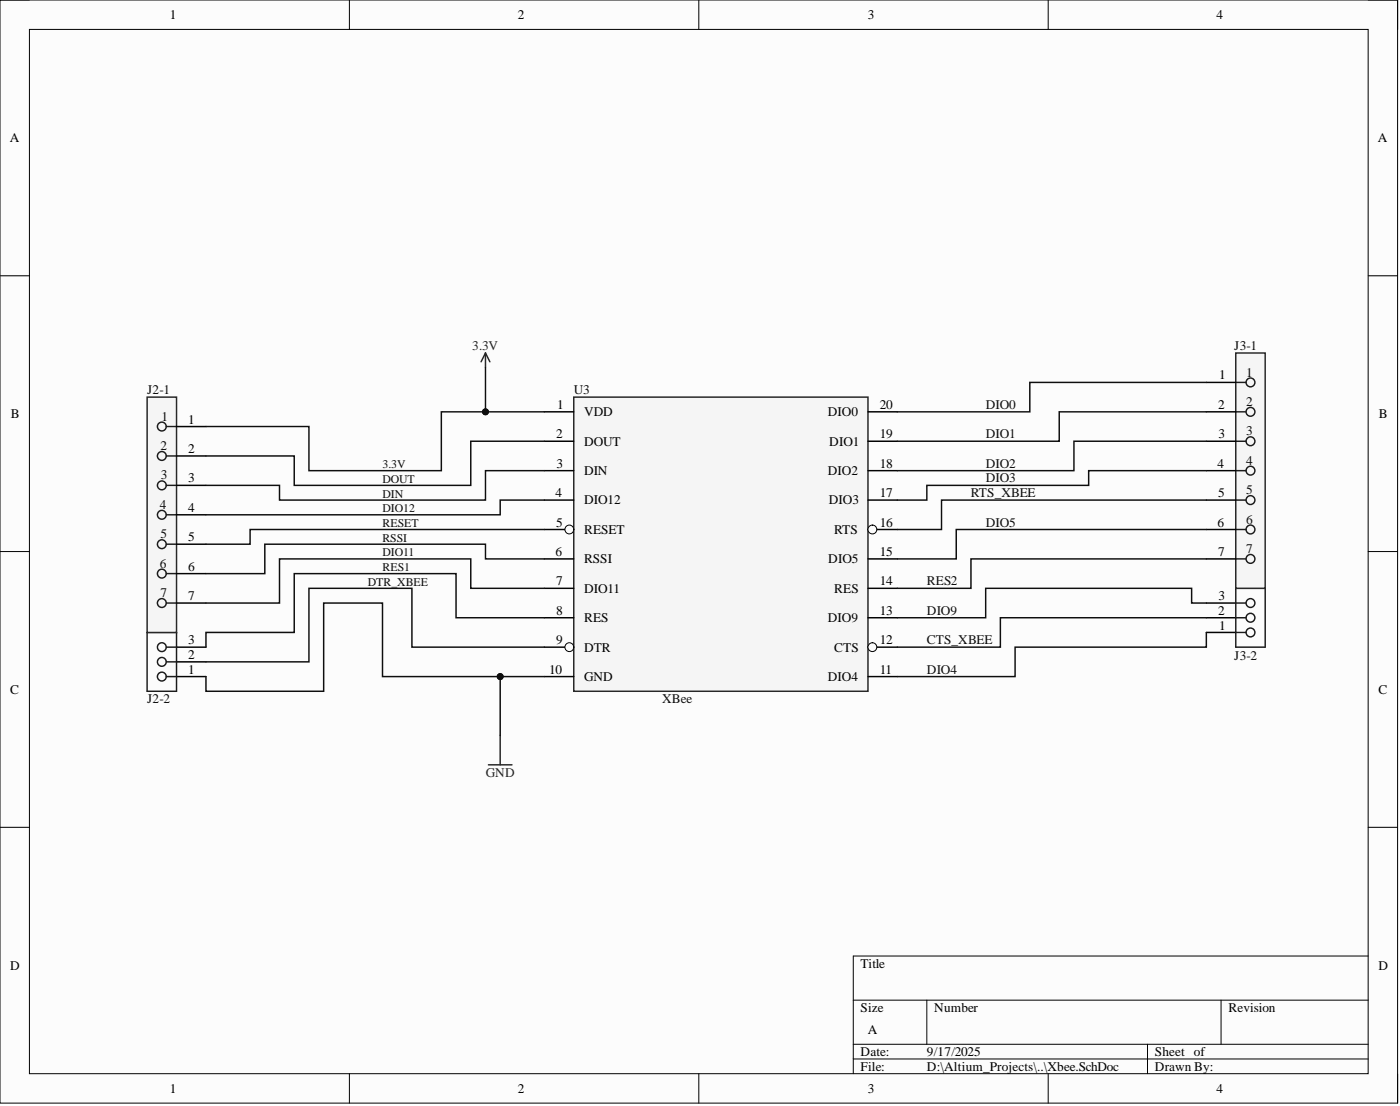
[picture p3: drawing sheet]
<svg xmlns="http://www.w3.org/2000/svg" width="241mm" height="190mm" viewBox="0 0 241 190" stroke-linecap="round" stroke-linejoin="round" font-family="sans-serif">
<path d="M0 0h240.9v190h-240.9z" fill-rule="evenodd" fill="#fcfcfc"/>
<path d="M0 0h240.9v190h-240.9z" fill="none" stroke="#000" stroke-width=".17"/>
<path d="M5.1 5.1h230.7v179.8h-230.7z" fill-rule="evenodd" fill="#fcfcfc"/>
<g fill="none" stroke="#000" stroke-width=".17">
<path d="M0 0h5.1M5.1 5.1h230.7v179.8h-230.7zM60.2 0v5.1M120.4 0v5.1M180.7 0v5.1M235.8 0h5.1v5.1M0 47.5h5.1M235.8 47.5h5.1M0 95h5.1M235.8 95h5.1M0 142.5h5.1M235.8 142.5h5.1"/>
<path d="M147.1 172.3h88.7M147.1 179.9h88.7M159.7 172.3v7.6M197.8 179.9v5M210.5 172.3v7.6M235.8 164.7h-88.7v20.2M60.2 184.9v5.1M120.4 184.9v5.1M147.1 182.4h88.7M180.7 184.9v5.1M240.9 184.9v5.1"/>
</g>
<path d="M98.9 68.4h50.7v50.7h-50.7z" fill-rule="evenodd" fill="#f5f5f5"/>
<path d="M98.9 68.4h50.7v50.7h-50.7z" fill="none" stroke="#262626" stroke-width=".25"/>
<path d="M93.8 70.9h5.1M149.6 70.9h5.1M149.6 76h5.1M93.8 96.3h5.1M93.8 86.1h5.1M149.6 86.1h5.1M149.6 81.1h5.1M93.8 101.3h5.1M149.6 116.5h5.1M149.6 111.5h5.1" fill="none" stroke="#000" stroke-width=".25"/>
<circle cx="150.4" cy="111.5" r=".76" fill="#fbfbfb"/>
<circle cx="150.4" cy="111.5" r=".76" fill="none" stroke="#000" stroke-width=".17"/>
<path d="M93.8 111.5h5.1" fill="none" stroke="#000" stroke-width=".25"/>
<circle cx="98.1" cy="111.5" r=".76" fill="#fbfbfb"/>
<circle cx="98.1" cy="111.5" r=".76" fill="none" stroke="#000" stroke-width=".17"/>
<path d="M93.8 91.2h5.1" fill="none" stroke="#000" stroke-width=".25"/>
<circle cx="98.1" cy="91.2" r=".76" fill="#fbfbfb"/>
<circle cx="98.1" cy="91.2" r=".76" fill="none" stroke="#000" stroke-width=".17"/>
<path d="M149.6 91.2h5.1" fill="none" stroke="#000" stroke-width=".25"/>
<circle cx="150.4" cy="91.2" r=".76" fill="#fbfbfb"/>
<circle cx="150.4" cy="91.2" r=".76" fill="none" stroke="#000" stroke-width=".17"/>
<g fill="none" stroke="#000" stroke-width=".25">
<path d="M93.8 76h5.1M93.8 81.1h5.1M149.6 96.3h5.1M30.4 116.5h5.1M30.4 111.5h5.1M30.4 114h5.1M93.8 106.4h5.1M93.8 116.5h5.1M149.6 106.4h5.1M149.6 101.3h5.1M207.9 106.4h5.1M207.9 108.9h5.1"/>
<path d="M207.9 103.9h5.1"/>
</g>
<path d="M83.7 60.8l-.8 1.5M83.7 60.8l.7 1.5M83.7 60.8v2.5M84.2 131.7h4M86.2 126.7v5" fill="none" stroke="#262626" stroke-width=".25"/>
<g fill="none" stroke="#1c1c1c" stroke-width=".25">
<path d="M25.4 108.9h5v10.2h-5zM28.7 114h1.7M28.7 111.5h1.7M28.7 116.5h1.7M213 101.3h5.1v10.2h-5.1zM213 108.9h1.8M213 106.4h1.8M213 103.9h1.8"/>
<circle cx="27.9" cy="116.5" r=".76"/>
<circle cx="27.9" cy="111.5" r=".76"/>
<circle cx="27.9" cy="114" r=".76"/>
<circle cx="215.5" cy="108.9" r=".76"/>
<circle cx="215.5" cy="103.9" r=".76"/>
<circle cx="215.5" cy="106.4" r=".76"/>
</g>
<path d="M25.4 68.4h5v40.5h-5z" fill-rule="evenodd" fill="#f5f5f5"/>
<path d="M25.4 68.4h5v40.5h-5z" fill="none" stroke="#262626" stroke-width=".25"/>
<g fill="none" stroke="#1c1c1c" stroke-width=".25">
<path d="M28.7 73.5h1.7M28.7 78.5h1.7M28.7 83.6h1.7M28.7 88.7h1.7M28.7 93.7h1.7M28.7 98.8h1.7M28.7 103.9h1.7"/>
<circle cx="27.9" cy="78.5" r=".76"/>
<circle cx="27.9" cy="73.5" r=".76"/>
<circle cx="27.9" cy="83.6" r=".76"/>
<circle cx="27.9" cy="88.7" r=".76"/>
<circle cx="27.9" cy="93.7" r=".76"/>
<circle cx="27.9" cy="98.8" r=".76"/>
<circle cx="27.9" cy="103.9" r=".76"/>
</g>
<path d="M30.4 73.5h5.1M30.4 78.5h5.1M30.4 83.6h5.1M30.4 88.7h5.1M30.4 93.7h5.1M30.4 98.8h5.1M30.4 103.9h5.1" fill="none" stroke="#000" stroke-width=".25"/>
<path d="M213 60.8h5.1v40.5h-5.1z" fill-rule="evenodd" fill="#f5f5f5"/>
<path d="M213 60.8h5.1v40.5h-5.1z" fill="none" stroke="#262626" stroke-width=".25"/>
<g fill="none" stroke="#1c1c1c" stroke-width=".25">
<path d="M213 65.9h1.8M213 70.9h1.8M213 76h1.8M213 81.1h1.8M213 86.1h1.8M213 91.2h1.8M213 96.3h1.8"/>
<circle cx="215.5" cy="76" r=".76"/>
<circle cx="215.5" cy="65.9" r=".76"/>
<circle cx="215.5" cy="70.9" r=".76"/>
<circle cx="215.5" cy="96.3" r=".76"/>
<circle cx="215.5" cy="91.2" r=".76"/>
<circle cx="215.5" cy="81.1" r=".76"/>
<circle cx="215.5" cy="86.1" r=".76"/>
</g>
<path d="M207.9 65.9h5.1M207.9 70.9h5.1M207.9 76h5.1M207.9 81.1h5.1M207.9 86.1h5.1M207.9 91.2h5.1M207.9 96.3h5.1" fill="none" stroke="#000" stroke-width=".25"/>
<path d="M86.2 116.5v10.2" fill="none" stroke="#0e0e0e" stroke-width=".25"/>
<circle cx="86.2" cy="116.5" r=".51" fill="#0e0e0e"/>
<circle cx="86.2" cy="116.5" r=".51" fill="none" stroke="#0e0e0e" stroke-width=".17"/>
<path d="M83.7 63.3v7.6" fill="none" stroke="#0e0e0e" stroke-width=".25"/>
<circle cx="83.7" cy="70.9" r=".51" fill="#0e0e0e"/>
<circle cx="83.7" cy="70.9" r=".51" fill="none" stroke="#0e0e0e" stroke-width=".17"/>
<path d="M93.8 70.9h-17.7v10.2h-22.9v-7.6h-17.7" fill="none" stroke="#0e0e0e" stroke-width=".25"/>
<circle cx="83.7" cy="70.9" r=".51" fill="#0e0e0e"/>
<circle cx="83.7" cy="70.9" r=".51" fill="none" stroke="#0e0e0e" stroke-width=".17"/>
<path d="M93.8 76h-12.7v7.6h-30.4v-5.1h-15.2M93.8 81.1h-10.1v5h-35.5v-2.5h-12.7M93.8 86.1h-7.6v2.6h-50.7M93.8 91.2h-50.7v2.5h-7.6M93.8 96.3h-10.1v-2.6h-38.1v5.1h-10.1M35.5 116.5v2.6h20.3v-15.2h10.1v12.6h27.9M93.8 101.3h-12.7v-5h-32.9v7.6h-12.7M93.8 106.4h-15.2v-7.6h-27.9v10.1h-15.2v2.6M93.8 111.5h-22.8v-10.2h-17.8v12.7h-17.7" fill="none" stroke="#0e0e0e" stroke-width=".25"/>
<circle cx="86.2" cy="116.5" r=".51" fill="#0e0e0e"/>
<circle cx="86.2" cy="116.5" r=".51" fill="none" stroke="#0e0e0e" stroke-width=".17"/>
<path d="M207.9 65.9h-30.4v5h-22.8M207.9 70.9h-25.3v5.1h-27.9M207.9 76h-22.8v5.1h-30.4M207.9 81.1h-20.3v2.5h-27.9v2.5h-5M207.9 86.1h-45.6v5.1h-7.6M207.9 91.2h-43.1v5.1h-10.1M207.9 96.3h-40.5v5h-12.7M207.9 103.9h-2.5v-2.6h-35.5v5.1h-15.2M207.9 106.4h-35.5v5.1h-17.7M207.9 108.9v2.6h-32.9v5h-20.3" fill="none" stroke="#0e0e0e" stroke-width=".25"/>
<g font-size="2.3">
<text x="29.2" y="3.3">1</text>
<text x="89.3" y="3.3">2</text>
<text x="149.6" y="3.3">3</text>
<text x="209.7" y="3.3">4</text>
<text x="1.7" y="24.5">A</text>
<text x="237.5" y="24.5">A</text>
<text x="210.1" y="65.4">1</text>
<text x="96" y="70.4">1</text>
<text x="100.7" y="71.7">VDD</text>
<text x="142.7" y="71.7">DIO0</text>
<text x="151.6" y="70.4">20</text>
<text x="210" y="70.4">2</text>
<text x="1.9" y="72">B</text>
<text x="32.5" y="73">1</text>
<text x="95.8" y="75.5">2</text>
<text x="100.7" y="76.8">DOUT</text>
<text x="142.9" y="76.8">DIO1</text>
<text x="151.6" y="75.5">19</text>
<text x="210" y="75.5">3</text>
<text x="237.7" y="72">B</text>
<text x="32.5" y="78">2</text>
<text x="32.5" y="83.1">3</text>
<text x="95.9" y="80.6">3</text>
<text x="100.7" y="81.8">DIN</text>
<text x="142.7" y="81.8">DIO2</text>
<text x="151.6" y="80.6">18</text>
<text x="209.9" y="80.6">4</text>
<text x="32.5" y="88.2">4</text>
<text x="95.8" y="85.6">4</text>
<text x="100.7" y="86.9">DIO12</text>
<text x="142.8" y="86.9">DIO3</text>
<text x="151.6" y="85.6">17</text>
<text x="210" y="85.6">5</text>
<text x="32.5" y="93.2">5</text>
<text x="95.8" y="95.8">6</text>
<text x="95.8" y="90.7">5</text>
<text x="100.7" y="92">RESET</text>
<text x="143.8" y="92">RTS</text>
<text x="151.6" y="90.7">16</text>
<text x="151.6" y="95.8">15</text>
<text x="209.9" y="90.7">6</text>
<text x="210" y="95.8">7</text>
<text x="32.5" y="98.3">6</text>
<text x="95.8" y="100.8">7</text>
<text x="100.7" y="97">RSSI</text>
<text x="142.8" y="97">DIO5</text>
<text x="151.6" y="100.8">14</text>
<text x="32.5" y="103.4">7</text>
<text x="95.8" y="105.9">8</text>
<text x="100.7" y="102.1">DIO11</text>
<text x="100.7" y="107.2">RES</text>
<text x="142.7" y="107.2">DIO9</text>
<text x="143.8" y="102.1">RES</text>
<text x="151.6" y="105.9">13</text>
<text x="210" y="105.9">2</text>
<text x="210" y="103.4">3</text>
<text x="32.5" y="111">3</text>
<text x="32.5" y="113.5">2</text>
<text x="95.8" y="111">9</text>
<text x="100.7" y="112.2">DTR</text>
<text x="143.8" y="112.2">CTS</text>
<text x="151.6" y="111">12</text>
<text x="210.1" y="108.4">1</text>
<text x="1.8" y="119.5">C</text>
<text x="32.5" y="116">1</text>
<text x="94.7" y="116">10</text>
<text x="100.7" y="117.3">GND</text>
<text x="142.7" y="117.3">DIO4</text>
<text x="151.6" y="116">11</text>
<text x="237.6" y="119.5">C</text>
<text x="1.8" y="167">D</text>
<text x="148.3" y="166.7">Title</text>
<text x="237.6" y="167">D</text>
<text x="148.3" y="174.3">Size</text>
<text x="149.6" y="178.1">A</text>
<text x="161" y="174.3">Number</text>
<text x="211.7" y="174.3">Revision</text>
<text x="148.3" y="181.9">Date:</text>
<text x="148.3" y="184.4">File:</text>
<text x="159.7" y="181.9">9/17/2025</text>
<text x="159.7" y="184.4">D:\Altium_Projects\..\Xbee.SchDoc</text>
<text x="199" y="181.9">Sheet of</text>
<text x="199" y="184.4">Drawn By:</text>
<text x="29.2" y="188.2">1</text>
<text x="89.3" y="188.2">2</text>
<text x="149.6" y="188.2">3</text>
<text x="209.7" y="188.2">4</text>
</g>
<g font-size="2.3" fill="#262626">
<text x="81.4" y="60.3">3.3V</text>
<text x="83.8" y="133.8">GND</text>
</g>
<g font-size="2.3" fill="#0e0e0e">
<text x="212.7" y="60.3">J3-1</text>
<text x="214.8" y="64.9">1</text>
<text x="25.4" y="67.9">J2-1</text>
<text x="98.9" y="67.9">U3</text>
<text x="169.9" y="70.4">DIO0</text>
<text x="214.8" y="69.9">2</text>
<text x="27.6" y="77.5">2</text>
<text x="27.8" y="72.5">1</text>
<text x="169.9" y="75.5">DIO1</text>
<text x="214.8" y="75">3</text>
<text x="27.7" y="82.6">3</text>
<text x="169.9" y="80.6">DIO2</text>
<text x="169.9" y="83.1">DIO3</text>
<text x="214.8" y="80.1">4</text>
<text x="27.6" y="87.7">4</text>
<text x="167.4" y="85.6">RTS_XBEE</text>
<text x="214.8" y="85.1">5</text>
<text x="27.6" y="92.7">5</text>
<text x="169.9" y="90.7">DIO5</text>
<text x="214.8" y="90.2">6</text>
<text x="214.8" y="95.3">7</text>
<text x="27.6" y="97.8">6</text>
<text x="159.7" y="100.8">RES2</text>
<text x="27.6" y="102.9">7</text>
<text x="159.7" y="105.9">DIO9</text>
<text x="159.7" y="111">CTS_XBEE</text>
<text x="212.7" y="113.7">J3-2</text>
<text x="159.7" y="116">DIO4</text>
<text x="25.4" y="121.1">J2-2</text>
<text x="114.1" y="121.1">XBee</text>
</g>
<g font-size="2" fill="#0e0e0e">
<text x="65.9" y="80.6">3.3V</text>
<text x="65.9" y="83.2">DOUT</text>
<text x="65.9" y="85.7">DIN</text>
<text x="65.9" y="88.2">DIO12</text>
<text x="65.9" y="90.8">RESET</text>
<text x="65.9" y="93.3">RSSI</text>
<text x="65.9" y="95.8">DIO11</text>
<text x="63.4" y="100.9">DTR_XBEE</text>
<text x="65.9" y="98.4">RES1</text>
</g>
</svg>
